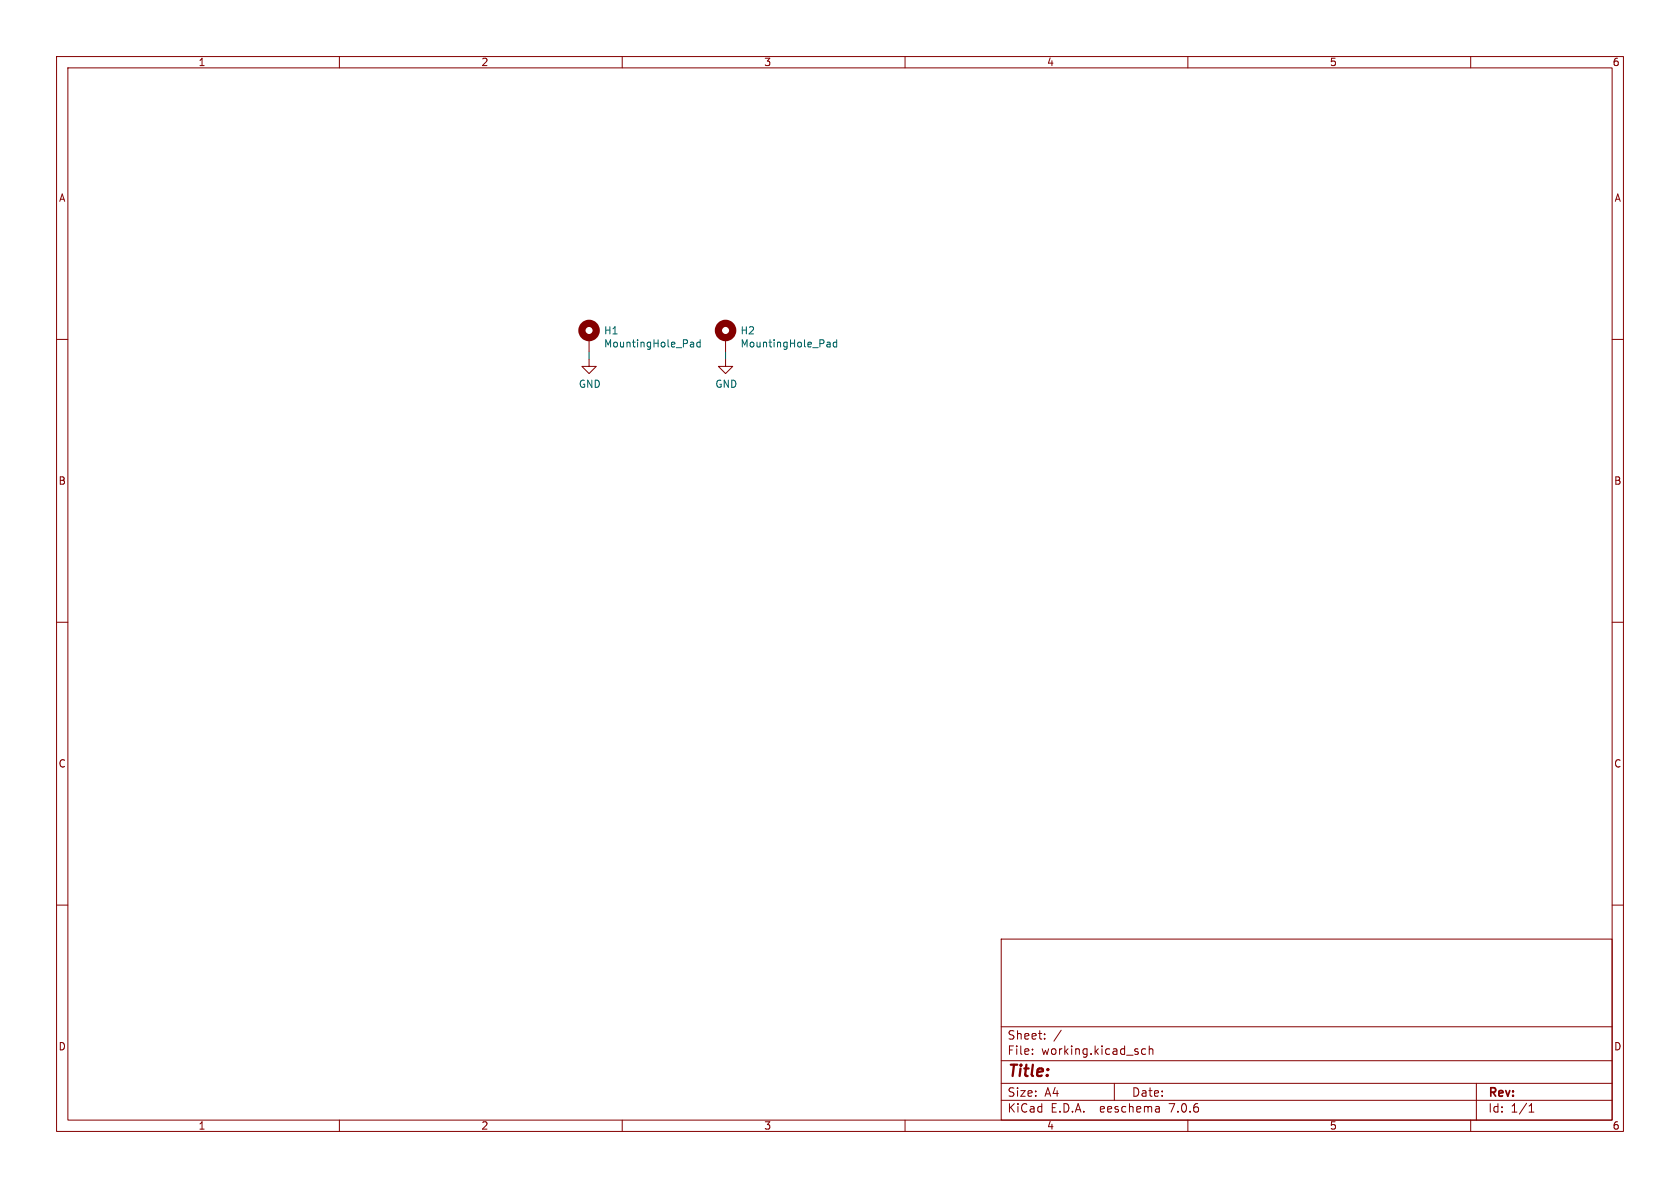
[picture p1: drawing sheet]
<svg xmlns="http://www.w3.org/2000/svg" width="297mm" height="210mm" viewBox="0 0 297 210" stroke-linecap="round" stroke-linejoin="round" font-family="sans-serif">
<g fill="none" stroke="#840000" stroke-width=".18">
<path d="M10 10h277v190h-277zM12 12h273v186h-273zM60 10v2M110 10v2M160 10v2M210 10v2M260 10v2M10 60h2M104.1 59.7v2.5M128.3 59.7v2.5M285 60h2M104.1 63.5v1.3h1.3l-1.3 1.2-1.2-1.2h1.2"/>
<path d="M128.3 63.5v1.3h1.2l-1.2 1.2-1.3-1.2h1.3M10 110h2M285 110h2M10 160h2M285 160h2M177 166h108v32h-108zM60 198v2M110 198v2M160 198v2M177 194.5h108M177 191.5h108M177 187.5h108"/>
<path d="M177 181.5h108M182.5 186.3v.1M182.5 185.5v.1M184.7 183.6v.1M184.7 182.8v.1M187.6 182.1l-1.3 2M197 191.5v3M202.5 185.5l-.4-.1-.3 .3v.4l.2 .2h.5M203.2 185.5l.2-.1 .3 .1 .1 .9M203.2 184.9v1.5M204.9 195.7l.1 .9M205 196.5l-.2 .1"/>
<path d="M205 196h-.2M210 198v2M260 198v2M261 191.5v6.5M270.3 196.6h.9M270.3 195.5l.4-.4v1.5"/>
</g>
<g fill="none" stroke="#840000" stroke-width="1.3">
<circle cx="104.1" cy="58.4" r="1.27"/>
<circle cx="128.3" cy="58.4" r="1.27"/>
</g>
<path d="M122.2 60.5l.4 .1v.7M122.6 61.3h-.4M122.6 60.8l-.4 .1M123.8 60.6l-.4-.1-.2 .2 .1 .6h.5M123.8 60.1v1.2M146.3 60.5l.4 .1 .1 .7M146.8 61.3h-.5M146.8 60.8l-.5 .1M147.9 60.6l-.3-.1-.3 .2 .1 .6h.5M147.9 60.1v1.2" fill="none" stroke="#006464" stroke-width=".18"/>
<path d="M104.1 62.2v1.3M128.3 62.2v1.3" fill="none" stroke="#009600" stroke-width=".18"/>
<text font-size="2.8" fill="#840000" x="178" y="190.9">Title:</text>
<g font-size="2.1" fill="#840000">
<text x="178" y="184">Sheet:</text>
<text x="178" y="186.7">File:</text>
<text x="184.1" y="186.7">working.kicad_sch</text>
<text x="178" y="196.9">KiCad</text>
<text x="178" y="194.1">Size:</text>
<text x="184.7" y="194.1">A4</text>
<text x="185.7" y="196.9">E.D.A.</text>
<text x="194.6" y="196.9">eeschema</text>
<text x="200" y="194.1">Date:</text>
<text x="207" y="196.9">7.0.6</text>
<text x="263" y="194.3">Rev:</text>
<text x="263" y="196.9">Id:</text>
<text x="267.1" y="196.9">1/1</text>
</g>
<g font-size="1.8" fill="#840000">
<text x="35" y="11.9">1</text>
<text x="85" y="11.9">2</text>
<text x="135" y="11.9">3</text>
<text x="185" y="11.9">4</text>
<text x="235" y="11.9">5</text>
<text x="285" y="11.9">6</text>
<text x="10.3" y="35.9">A</text>
<text x="285.3" y="35.9">A</text>
<text x="10.3" y="85.9">B</text>
<text x="285.3" y="85.9">B</text>
<text x="10.3" y="135.9">C</text>
<text x="285.3" y="135.9">C</text>
<text x="10.3" y="185.9">D</text>
<text x="285.3" y="185.9">D</text>
<text x="35" y="199.9">1</text>
<text x="85" y="199.9">2</text>
<text x="135" y="199.9">3</text>
<text x="185" y="199.9">4</text>
<text x="235" y="199.9">5</text>
<text x="285" y="199.9">6</text>
</g>
<g font-size="1.8" fill="#006464">
<text x="106.7" y="59.3">H1</text>
<text x="130.8" y="59.3">H2</text>
<text x="106.7" y="61.6">MountingHole_Pad</text>
<text x="130.8" y="61.6">MountingHole_Pad</text>
<text x="102.2" y="68.8">GND</text>
<text x="126.4" y="68.8">GND</text>
</g>
</svg>
